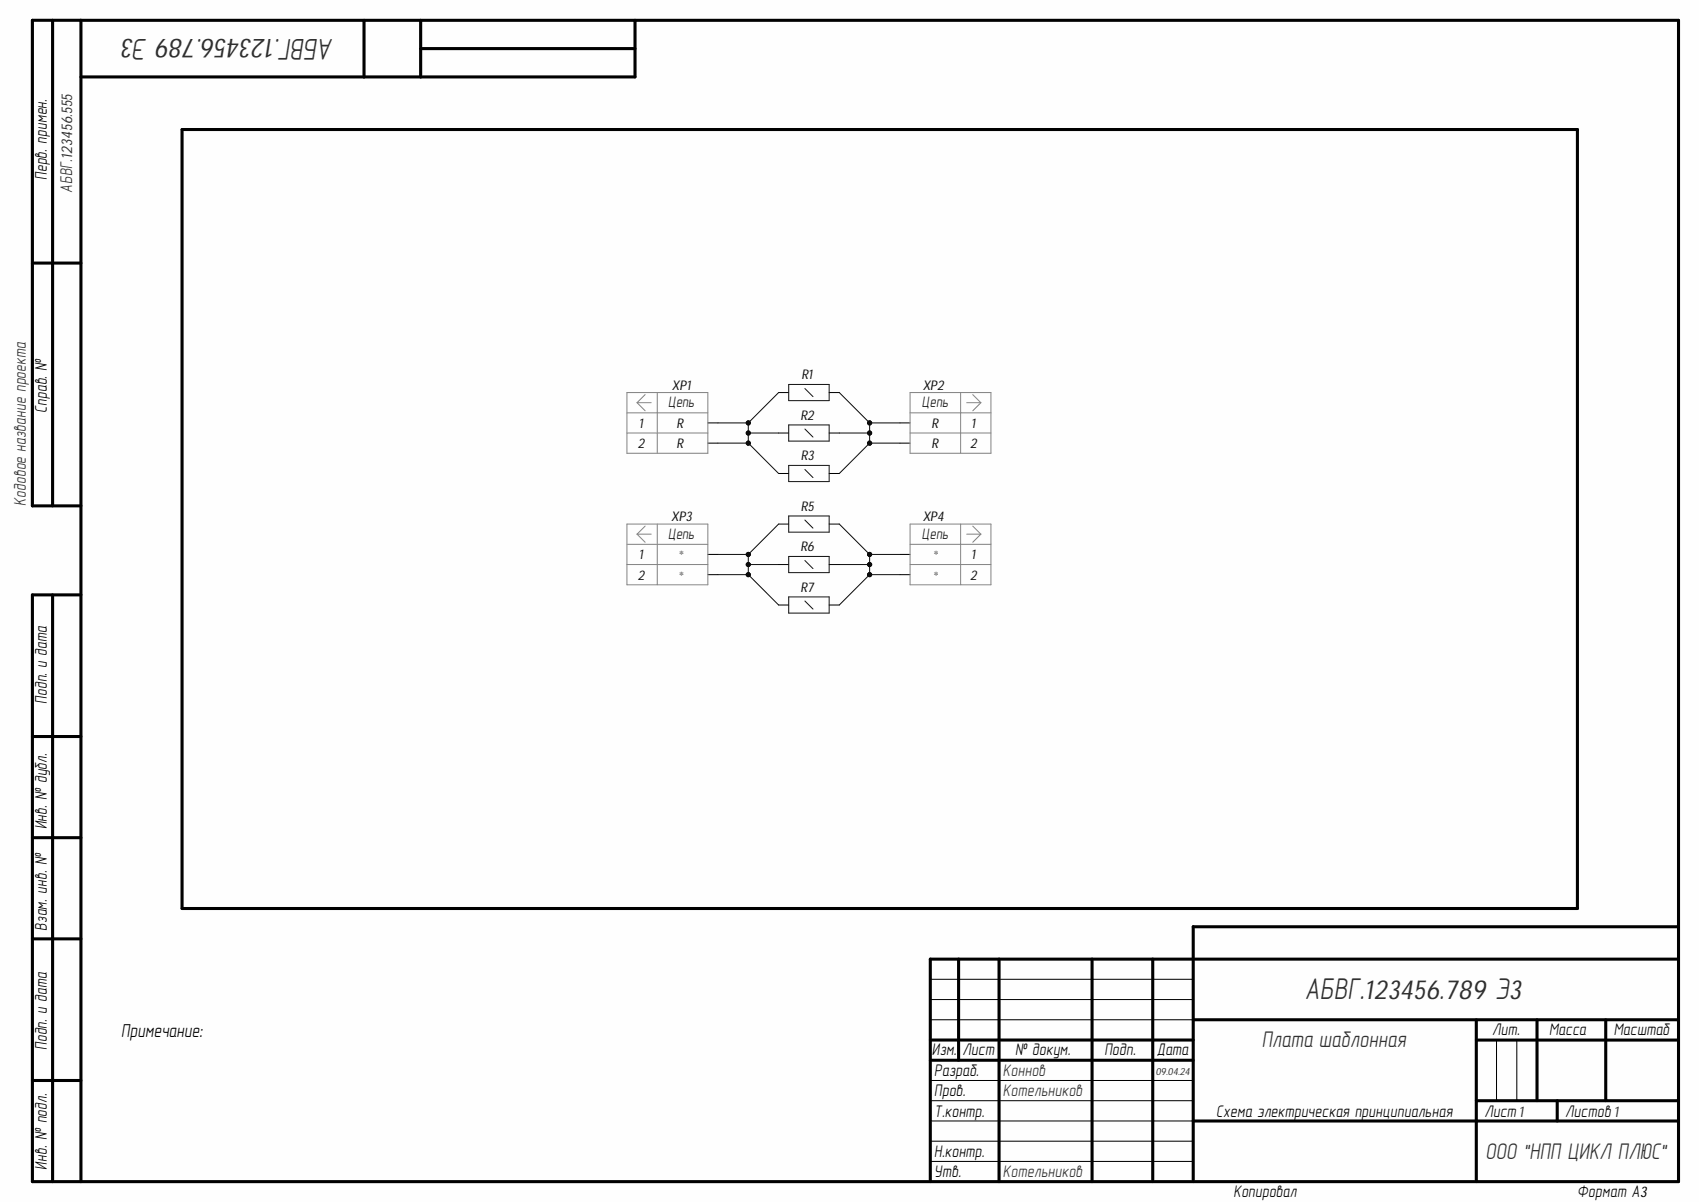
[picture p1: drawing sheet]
<svg xmlns="http://www.w3.org/2000/svg" width="420mm" height="297mm" viewBox="0 0 420 297" stroke-linecap="round" stroke-linejoin="round" font-family="sans-serif">
<g fill="#fefefe">
<path d="M0 0h419.5v296.8h-419.5z" fill-rule="evenodd"/>
<path d="M0 0h419.5v296.8h-419.5z" fill-rule="evenodd"/>
</g>
<g fill="none" stroke="#000" stroke-width=".76">
<path d="M13 5v119.9M20 5v286.8M89.9 5v14M103.9 5v14M103.9 12h52.9M156.8 5v14h-136.8M45 32h344.5v192.3h-344.5zM8 65h12M20 124.9h-12v-119.9h406.5v286.8h-406.5v-144.9h12M13 146.9v144.9M8 181.9h12M8 206.8h12"/>
<path d="M8 231.8h12M236.7 236.8v25M246.7 236.8v55M269.7 236.8v55M284.7 236.8v55M294.7 228.8v63M294.7 228.8h119.8M414.5 236.8h-184.8v55M229.7 256.8h65M294.7 251.8h119.8M364.6 251.8v40M364.6 256.8h49.9"/>
<path d="M379.6 251.8v20M396.5 251.8v20M8 266.8h12M229.7 261.8h65M294.7 276.8h119.8M364.6 271.8h49.9M384.5 271.8v5"/>
</g>
<g fill="none" stroke="#000" stroke-width=".25">
<path d="M192.3 96.9h2.5M204.8 96.9h2.5M174.8 104.4h2.5M174.8 109.4h2.5M192.3 106.9h2.5M192.3 116.9h2.5M204.8 106.9h2.5M204.8 116.9h2.5M229.7 241.8h65M229.7 246.8h65M229.7 251.8h65M369.6 256.8v15"/>
<path d="M374.6 256.8v15M229.7 266.8h65M229.7 271.8h65M229.7 276.8h65M229.7 281.8h65M229.7 286.8h65"/>
</g>
<path d="M194.8 94.9h10v4h-10zM198.8 95.9l2 2M194.8 104.9h10v4h-10zM194.8 114.9h10v4h-10zM198.8 105.9l2 2M198.8 115.9l2 2" fill="none" stroke="#151515" stroke-width=".25"/>
<path d="M154.8 96.9h20v15h-20zM157.3 99.4h3.5M157.3 99.4l2 2M159.3 97.4l-2 2M162.3 96.9v15M154.8 101.9h20M154.8 106.9h20" fill="none" stroke="#848484" stroke-width=".25"/>
<path d="M192.3 96.9l-7.5 7.5h-7.5" fill="none" stroke="#0e0e0e" stroke-width=".25"/>
<circle cx="184.8" cy="104.4" r=".51" fill="#0e0e0e"/>
<g fill="none" stroke="#0e0e0e" stroke-width=".25">
<path d="M177.3 109.4h7.5l7.5 7.5"/>
<circle cx="184.8" cy="104.4" r=".51"/>
</g>
<circle cx="184.8" cy="109.4" r=".51" fill="#0e0e0e"/>
<g fill="none" stroke="#0e0e0e" stroke-width=".25">
<path d="M184.8 104.4v5"/>
<circle cx="184.8" cy="109.4" r=".51"/>
</g>
<circle cx="184.8" cy="104.4" r=".51" fill="#0e0e0e"/>
<circle cx="184.8" cy="104.4" r=".51" fill="none" stroke="#0e0e0e" stroke-width=".25"/>
<circle cx="184.8" cy="106.9" r=".51" fill="#0e0e0e"/>
<circle cx="184.8" cy="106.9" r=".51" fill="none" stroke="#0e0e0e" stroke-width=".25"/>
<circle cx="184.8" cy="109.4" r=".51" fill="#0e0e0e"/>
<g fill="none" stroke="#0e0e0e" stroke-width=".25">
<path d="M184.8 106.9h7.5"/>
<circle cx="184.8" cy="109.4" r=".51"/>
</g>
<circle cx="184.8" cy="106.9" r=".51" fill="#0e0e0e"/>
<g fill="none" stroke="#0e0e0e" stroke-width=".25">
<path d="M207.3 96.9l7.4 7.5h7.5"/>
<circle cx="184.8" cy="106.9" r=".51"/>
</g>
<path d="M222.2 104.4h2.5M222.2 109.4h2.5" fill="none" stroke="#000" stroke-width=".25"/>
<path d="M224.7 96.9h20v15h-20zM237.2 96.9v15M238.7 99.4h3.5M240.2 97.4l2 2M242.2 99.4l-2 2M224.7 101.9h20M224.7 106.9h20" fill="none" stroke="#848484" stroke-width=".25"/>
<circle cx="214.7" cy="104.4" r=".51" fill="#0e0e0e"/>
<g fill="none" stroke="#0e0e0e" stroke-width=".25">
<path d="M222.2 109.4h-7.5l-7.4 7.5"/>
<circle cx="214.7" cy="104.4" r=".51"/>
</g>
<circle cx="214.7" cy="109.4" r=".51" fill="#0e0e0e"/>
<g fill="none" stroke="#0e0e0e" stroke-width=".25">
<path d="M214.7 104.4v5"/>
<circle cx="214.7" cy="109.4" r=".51"/>
</g>
<circle cx="214.7" cy="104.4" r=".51" fill="#0e0e0e"/>
<circle cx="214.7" cy="104.4" r=".51" fill="none" stroke="#0e0e0e" stroke-width=".25"/>
<circle cx="214.7" cy="106.9" r=".51" fill="#0e0e0e"/>
<circle cx="214.7" cy="106.9" r=".51" fill="none" stroke="#0e0e0e" stroke-width=".25"/>
<circle cx="214.7" cy="109.4" r=".51" fill="#0e0e0e"/>
<g fill="none" stroke="#0e0e0e" stroke-width=".25">
<path d="M207.3 106.9h7.4"/>
<circle cx="214.7" cy="109.4" r=".51"/>
</g>
<circle cx="214.7" cy="106.9" r=".51" fill="#0e0e0e"/>
<g fill="none" stroke="#0e0e0e" stroke-width=".25">
<path d="M192.3 129.4l-7.5 7.5h-7.5"/>
<circle cx="214.7" cy="106.9" r=".51"/>
</g>
<path d="M174.8 136.9h2.5M192.3 129.4h2.5M204.8 129.4h2.5M174.8 141.9h2.5" fill="none" stroke="#000" stroke-width=".25"/>
<path d="M194.8 127.4h10v4h-10zM198.8 128.4l2 2" fill="none" stroke="#151515" stroke-width=".25"/>
<path d="M154.8 134.4h20M154.8 139.4h20M154.8 129.4h20v15h-20zM157.3 131.9h3.5M157.3 131.9l2 2M159.3 129.9l-2 2M162.3 129.4v15" fill="none" stroke="#848484" stroke-width=".25"/>
<circle cx="184.8" cy="136.9" r=".51" fill="#0e0e0e"/>
<g fill="none" stroke="#0e0e0e" stroke-width=".25">
<path d="M177.3 141.9h7.5l7.5 7.5"/>
<circle cx="184.8" cy="136.9" r=".51"/>
</g>
<circle cx="184.8" cy="141.9" r=".51" fill="#0e0e0e"/>
<g fill="none" stroke="#0e0e0e" stroke-width=".25">
<path d="M184.8 139.4h7.5"/>
<circle cx="184.8" cy="141.9" r=".51"/>
</g>
<circle cx="184.8" cy="139.4" r=".51" fill="#0e0e0e"/>
<g fill="none" stroke="#0e0e0e" stroke-width=".25">
<path d="M207.3 129.4l7.4 7.5h7.5"/>
<circle cx="184.8" cy="139.4" r=".51"/>
</g>
<path d="M222.2 136.9h2.5M222.2 141.9h2.5" fill="none" stroke="#000" stroke-width=".25"/>
<path d="M224.7 134.4h20M224.7 139.4h20M224.7 129.4h20v15h-20zM237.2 129.4v15M238.7 131.9h3.5M240.2 129.9l2 2M242.2 131.9l-2 2" fill="none" stroke="#848484" stroke-width=".25"/>
<circle cx="214.7" cy="136.9" r=".51" fill="#0e0e0e"/>
<g fill="none" stroke="#0e0e0e" stroke-width=".25">
<path d="M222.2 141.9h-7.5l-7.4 7.5"/>
<circle cx="214.7" cy="136.9" r=".51"/>
</g>
<circle cx="214.7" cy="141.9" r=".51" fill="#0e0e0e"/>
<g fill="none" stroke="#0e0e0e" stroke-width=".25">
<path d="M207.3 139.4h7.4"/>
<circle cx="214.7" cy="141.9" r=".51"/>
</g>
<circle cx="214.7" cy="139.4" r=".51" fill="#0e0e0e"/>
<g fill="none" stroke="#0e0e0e" stroke-width=".25">
<path d="M184.8 136.9v5"/>
<circle cx="214.7" cy="139.4" r=".51"/>
</g>
<path d="M192.3 139.4h2.5M204.8 139.4h2.5M192.3 149.4h2.5M204.8 149.4h2.5" fill="none" stroke="#000" stroke-width=".25"/>
<path d="M194.8 137.4h10v4h-10zM198.8 138.4l2 2M194.8 147.4h10v4h-10zM198.8 148.4l2 2" fill="none" stroke="#151515" stroke-width=".25"/>
<circle cx="184.8" cy="136.9" r=".51" fill="#0e0e0e"/>
<circle cx="184.8" cy="136.9" r=".51" fill="none" stroke="#0e0e0e" stroke-width=".25"/>
<circle cx="184.8" cy="139.4" r=".51" fill="#0e0e0e"/>
<circle cx="184.8" cy="139.4" r=".51" fill="none" stroke="#0e0e0e" stroke-width=".25"/>
<circle cx="184.8" cy="141.9" r=".51" fill="#0e0e0e"/>
<g fill="none" stroke="#0e0e0e" stroke-width=".25">
<path d="M214.7 136.9v5"/>
<circle cx="184.8" cy="141.9" r=".51"/>
</g>
<circle cx="214.7" cy="136.9" r=".51" fill="#0e0e0e"/>
<circle cx="214.7" cy="136.9" r=".51" fill="none" stroke="#0e0e0e" stroke-width=".25"/>
<circle cx="214.7" cy="139.4" r=".51" fill="#0e0e0e"/>
<circle cx="214.7" cy="139.4" r=".51" fill="none" stroke="#0e0e0e" stroke-width=".25"/>
<circle cx="214.7" cy="141.9" r=".51" fill="#0e0e0e"/>
<circle cx="214.7" cy="141.9" r=".51" fill="none" stroke="#0e0e0e" stroke-width=".25"/>
<g font-size="6.6" fill="#2f2f2f">
<text x="82.4" y="9.6" transform="rotate(-180 82.4 9.6)">АБВГ.123456.789 Э3</text>
<text x="322.2" y="246.8">АБВГ.123456.789 Э3</text>
</g>
<g font-size="5" fill="#2f2f2f">
<text x="311.6" y="258.6">Плата шаблонная</text>
<text x="366.8" y="286.1">ООО &quot;НПП ЦИКЛ ПЛЮС&quot;</text>
</g>
<text font-size="4.1" x="29.9" y="256">Примечание:</text>
<g font-size="3.7">
<text x="11.6" y="44.5" transform="rotate(-90 11.6 44.5)">Перв. примен.</text>
<text x="11.6" y="101.9" transform="rotate(-90 11.6 101.9)">Справ. №</text>
<text x="11.6" y="173.8" transform="rotate(-90 11.6 173.8)">Подп. и дата</text>
<text x="11.6" y="204.8" transform="rotate(-90 11.6 204.8)">Инв. № дубл.</text>
<text x="11.6" y="229.8" transform="rotate(-90 11.6 229.8)">Взам. инв. №</text>
<text x="368.5" y="255.6">Лит.</text>
<text x="382.6" y="255.6">Масса</text>
<text x="398.5" y="255.6">Масштаб</text>
<text x="11.6" y="259.3" transform="rotate(-90 11.6 259.3)">Подп. и дата</text>
<text x="230.1" y="260.5">Изм.</text>
<text x="237.7" y="260.5">Лист</text>
<text x="250.7" y="260.5">№ докум.</text>
<text x="272.7" y="260.5">Подп.</text>
<text x="285.6" y="260.5">Дата</text>
<text x="230.7" y="265.6">Разраб.</text>
<text x="230.7" y="270.6">Пров.</text>
<text x="230.7" y="275.7">Т.контр.</text>
<text x="300.4" y="275.7">Схема электрическая принципиальная</text>
<text x="366.6" y="275.7">Лист 1</text>
<text x="386.5" y="275.7">Листов 1</text>
<text x="230.7" y="285.7">Н.контр.</text>
<text x="11.6" y="288.8" transform="rotate(-90 11.6 288.8)">Инв. № подл.</text>
<text x="230.7" y="290.7">Утв.</text>
<text x="304.6" y="295.7">Копировал</text>
<text x="389.5" y="295.7">Формат А3</text>
</g>
<g font-size="3.7" fill="#2f2f2f">
<text x="17.8" y="47.6" transform="rotate(-90 17.8 47.6)">АБВГ.123456.555</text>
<text x="6.3" y="124.9" transform="rotate(-90 6.3 124.9)">Кодовое название проекта</text>
<text x="247.7" y="265.6">Коннов</text>
<text x="247.7" y="270.6">Котельников</text>
<text x="247.7" y="290.7">Котельников</text>
</g>
<g font-size="3.3" fill="#0e0e0e">
<text x="198" y="93.7">R1</text>
<text x="165" y="100.6">Цепь</text>
<text x="165.9" y="96.3">XP1</text>
<text x="227.6" y="100.6">Цепь</text>
<text x="227.9" y="96.3">XP2</text>
<text x="157.8" y="105.7">1</text>
<text x="167.1" y="105.7">R</text>
<text x="197.7" y="103.6">R2</text>
<text x="230" y="105.7">R</text>
<text x="239.8" y="105.7">1</text>
<text x="157.5" y="110.7">2</text>
<text x="167.1" y="110.7">R</text>
<text x="197.8" y="113.6">R3</text>
<text x="230" y="110.7">R</text>
<text x="239.6" y="110.7">2</text>
<text x="165.7" y="128.8">XP3</text>
<text x="197.8" y="126.1">R5</text>
<text x="227.9" y="128.8">XP4</text>
<text x="165" y="133.1">Цепь</text>
<text x="197.7" y="136.1">R6</text>
<text x="227.6" y="133.1">Цепь</text>
<text x="157.5" y="143.1">2</text>
<text x="157.8" y="138.1">1</text>
<text x="239.6" y="143.1">2</text>
<text x="239.8" y="138.1">1</text>
<text x="197.7" y="146.1">R7</text>
</g>
<text font-size="2.5" fill="#2f2f2f" x="285.4" y="265.5">09.04.24</text>
<g font-size="2.3" fill="#4c4c4c">
<text x="167.7" y="137.6">*</text>
<text x="230.6" y="137.6">*</text>
<text x="167.7" y="142.6">*</text>
<text x="230.6" y="142.6">*</text>
</g>
<text font-size=".4" x="10" y="291.9">ALTIUM GOSTBOM2.0 KEV</text>
</svg>
